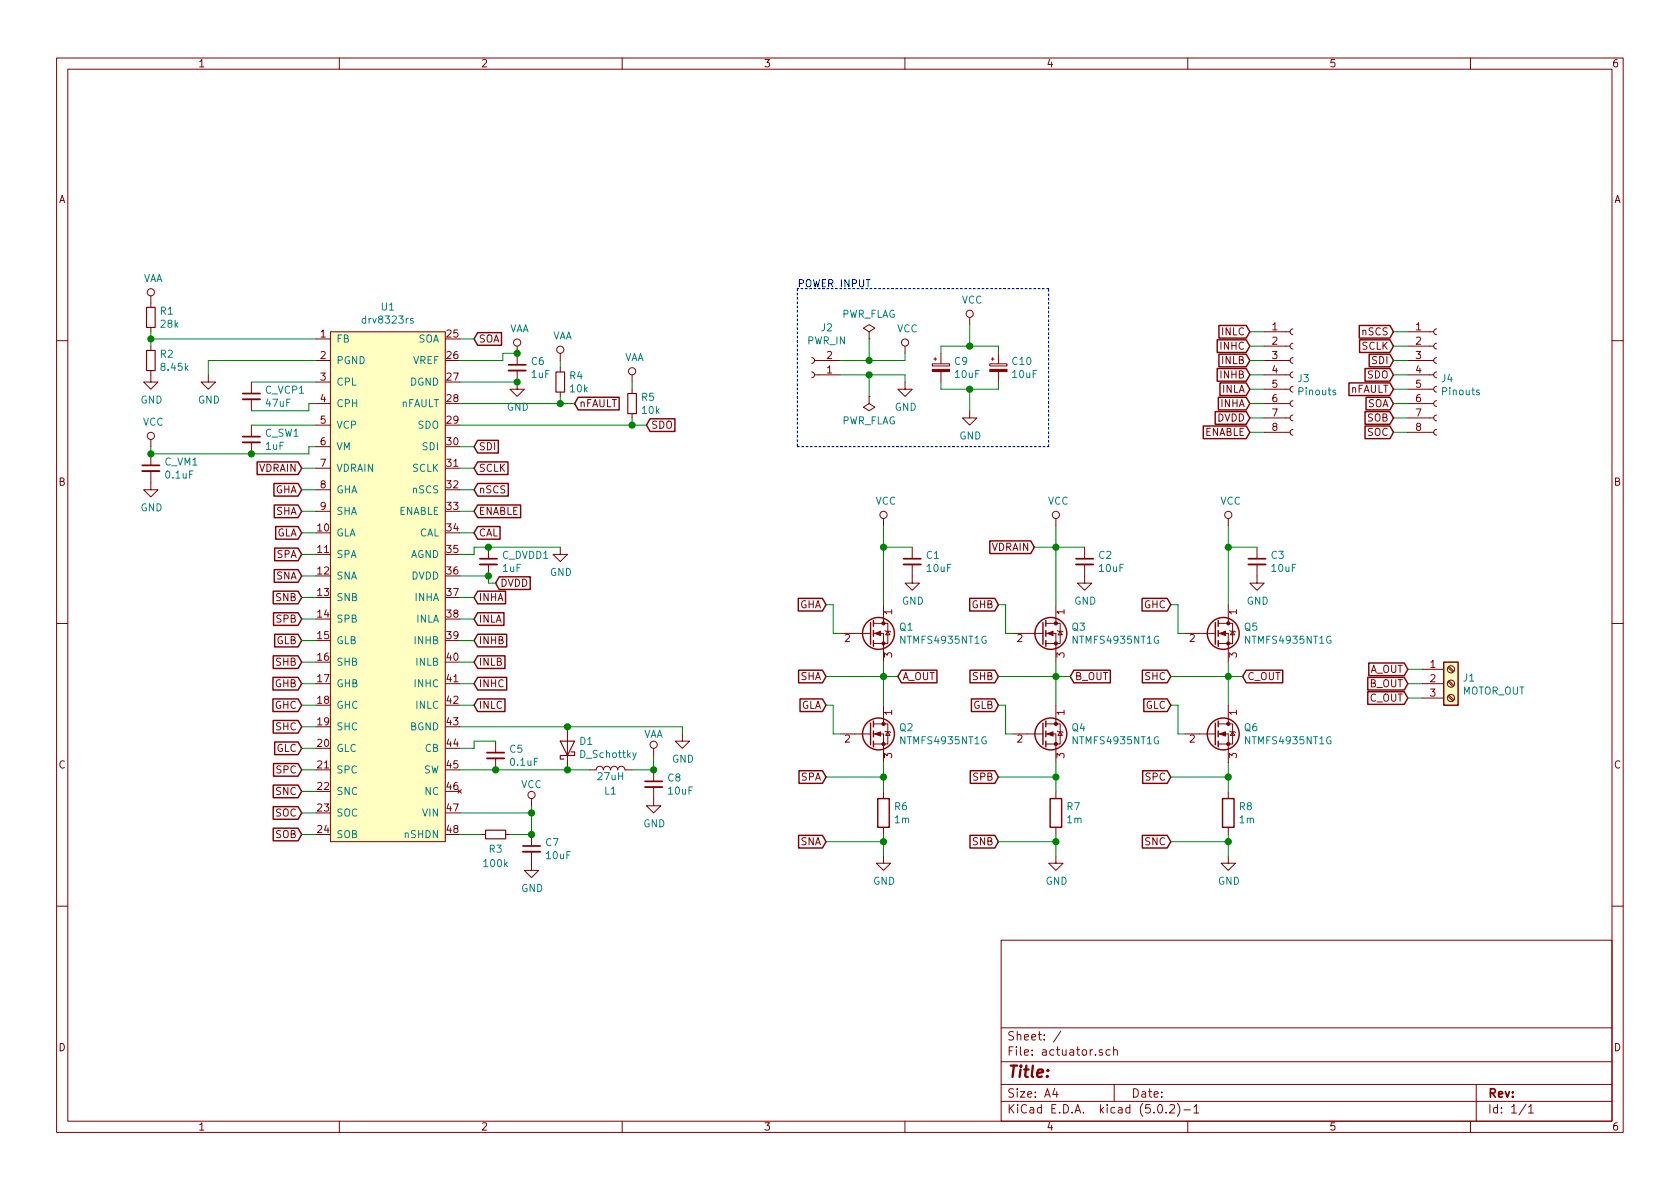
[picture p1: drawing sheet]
EESchema Schematic File Version 4
LIBS:actuator-cache
EELAYER 26 0
EELAYER END
$Descr A4 11693 8268
encoding utf-8
Sheet 1 1
Title ""
Date ""
Rev ""
Comp ""
Comment1 ""
Comment2 ""
Comment3 ""
Comment4 ""
$EndDescr
$Comp
L Transistor_FET:IRF6665 Q1
U 1 1
P 6050 4400
F 0 "Q1" H 6256 4446 50  0000 L CNN
F 1 "NTMFS4935NT1G" H 6256 4355 50  0000 L CNN
F 2 "actuator:SO-FL-8" H 6050 4400 50  0001 C CIN
F 3 "https://www.infineon.com/dgdl/irf6665pbf.pdf?fileId=5546d462533600a4015355ec8dcb1a62" H 6050 4400 50  0001 L CNN
	1    6050 4400
	1    0    0    -1  
$EndComp
$Comp
L Transistor_FET:IRF6665 Q3
U 1 1
P 7250 4400
F 0 "Q3" H 7456 4446 50  0000 L CNN
F 1 "NTMFS4935NT1G" H 7456 4355 50  0000 L CNN
F 2 "actuator:SO-FL-8" H 7250 4400 50  0001 C CIN
F 3 "https://www.infineon.com/dgdl/irf6665pbf.pdf?fileId=5546d462533600a4015355ec8dcb1a62" H 7250 4400 50  0001 L CNN
	1    7250 4400
	1    0    0    -1  
$EndComp
$Comp
L Transistor_FET:IRF6665 Q5
U 1 1
P 8450 4400
F 0 "Q5" H 8656 4446 50  0000 L CNN
F 1 "NTMFS4935NT1G" H 8656 4355 50  0000 L CNN
F 2 "actuator:SO-FL-8" H 8450 4400 50  0001 C CIN
F 3 "https://www.infineon.com/dgdl/irf6665pbf.pdf?fileId=5546d462533600a4015355ec8dcb1a62" H 8450 4400 50  0001 L CNN
	1    8450 4400
	1    0    0    -1  
$EndComp
$Comp
L Transistor_FET:IRF6665 Q2
U 1 1
P 6050 5100
F 0 "Q2" H 6256 5146 50  0000 L CNN
F 1 "NTMFS4935NT1G" H 6256 5055 50  0000 L CNN
F 2 "actuator:SO-FL-8" H 6050 5100 50  0001 C CIN
F 3 "https://www.infineon.com/dgdl/irf6665pbf.pdf?fileId=5546d462533600a4015355ec8dcb1a62" H 6050 5100 50  0001 L CNN
	1    6050 5100
	1    0    0    -1  
$EndComp
$Comp
L Transistor_FET:IRF6665 Q4
U 1 1
P 7250 5100
F 0 "Q4" H 7456 5146 50  0000 L CNN
F 1 "NTMFS4935NT1G" H 7456 5055 50  0000 L CNN
F 2 "actuator:SO-FL-8" H 7250 5100 50  0001 C CIN
F 3 "https://www.infineon.com/dgdl/irf6665pbf.pdf?fileId=5546d462533600a4015355ec8dcb1a62" H 7250 5100 50  0001 L CNN
	1    7250 5100
	1    0    0    -1  
$EndComp
$Comp
L Transistor_FET:IRF6665 Q6
U 1 1
P 8450 5100
F 0 "Q6" H 8656 5146 50  0000 L CNN
F 1 "NTMFS4935NT1G" H 8656 5055 50  0000 L CNN
F 2 "actuator:SO-FL-8" H 8450 5100 50  0001 C CIN
F 3 "https://www.infineon.com/dgdl/irf6665pbf.pdf?fileId=5546d462533600a4015355ec8dcb1a62" H 8450 5100 50  0001 L CNN
	1    8450 5100
	1    0    0    -1  
$EndComp
Text GLabel 5750 4200 0    50   Input ~ 0
GHA
Text GLabel 6950 4200 0    50   Input ~ 0
GHB
Text GLabel 8150 4200 0    50   Input ~ 0
GHC
Text GLabel 8150 4900 0    50   Input ~ 0
GLC
Text GLabel 6950 4900 0    50   Input ~ 0
GLB
Text GLabel 5750 4900 0    50   Input ~ 0
GLA
Wire Wire Line
	5750 4200 5800 4200
Wire Wire Line
	5800 4200 5800 4400
Wire Wire Line
	5800 4400 5850 4400
Wire Wire Line
	6950 4200 7000 4200
Wire Wire Line
	7000 4200 7000 4400
Wire Wire Line
	7000 4400 7050 4400
Wire Wire Line
	8150 4200 8200 4200
Wire Wire Line
	8200 4200 8200 4400
Wire Wire Line
	8200 4400 8250 4400
Wire Wire Line
	5750 4900 5800 4900
Wire Wire Line
	5800 4900 5800 5100
Wire Wire Line
	5800 5100 5850 5100
Wire Wire Line
	6950 4900 7000 4900
Wire Wire Line
	7000 4900 7000 5100
Wire Wire Line
	7000 5100 7050 5100
Wire Wire Line
	8150 4900 8200 4900
Wire Wire Line
	8200 4900 8200 5100
Wire Wire Line
	8200 5100 8250 5100
$Comp
L Device:R R6
U 1 1
P 6150 5650
F 0 "R6" H 6220 5696 50  0000 L CNN
F 1 "1m" H 6220 5605 50  0000 L CNN
F 2 "Resistor_SMD:R_2512_6332Metric" V 6080 5650 50  0001 C CNN
F 3 "~" H 6150 5650 50  0001 C CNN
	1    6150 5650
	1    0    0    -1  
$EndComp
$Comp
L Device:R R7
U 1 1
P 7350 5650
F 0 "R7" H 7420 5696 50  0000 L CNN
F 1 "1m" H 7420 5605 50  0000 L CNN
F 2 "Resistor_SMD:R_2512_6332Metric" V 7280 5650 50  0001 C CNN
F 3 "~" H 7350 5650 50  0001 C CNN
	1    7350 5650
	1    0    0    -1  
$EndComp
$Comp
L Device:R R8
U 1 1
P 8550 5650
F 0 "R8" H 8620 5696 50  0000 L CNN
F 1 "1m" H 8620 5605 50  0000 L CNN
F 2 "Resistor_SMD:R_2512_6332Metric" V 8480 5650 50  0001 C CNN
F 3 "~" H 8550 5650 50  0001 C CNN
	1    8550 5650
	1    0    0    -1  
$EndComp
Wire Wire Line
	6150 5300 6150 5400
Wire Wire Line
	7350 5300 7350 5400
Wire Wire Line
	8550 5300 8550 5400
$Comp
L power:GND #PWR014
U 1 1
P 6150 5950
F 0 "#PWR014" H 6150 5700 50  0001 C CNN
F 1 "GND" H 6155 5777 50  0000 C CNN
F 2 "" H 6150 5950 50  0001 C CNN
F 3 "" H 6150 5950 50  0001 C CNN
	1    6150 5950
	1    0    0    -1  
$EndComp
$Comp
L power:GND #PWR015
U 1 1
P 7350 5950
F 0 "#PWR015" H 7350 5700 50  0001 C CNN
F 1 "GND" H 7355 5777 50  0000 C CNN
F 2 "" H 7350 5950 50  0001 C CNN
F 3 "" H 7350 5950 50  0001 C CNN
	1    7350 5950
	1    0    0    -1  
$EndComp
$Comp
L power:GND #PWR016
U 1 1
P 8550 5950
F 0 "#PWR016" H 8550 5700 50  0001 C CNN
F 1 "GND" H 8555 5777 50  0000 C CNN
F 2 "" H 8550 5950 50  0001 C CNN
F 3 "" H 8550 5950 50  0001 C CNN
	1    8550 5950
	1    0    0    -1  
$EndComp
Wire Wire Line
	6150 5800 6150 5850
Wire Wire Line
	7350 5800 7350 5850
Wire Wire Line
	8550 5800 8550 5850
Text GLabel 5750 5400 0    50   Input ~ 0
SPA
Text GLabel 6950 5400 0    50   Input ~ 0
SPB
Text GLabel 8150 5400 0    50   Input ~ 0
SPC
Text GLabel 5750 5850 0    50   Input ~ 0
SNA
Text GLabel 6950 5850 0    50   Input ~ 0
SNB
Text GLabel 8150 5850 0    50   Input ~ 0
SNC
Wire Wire Line
	5750 5400 6150 5400
Connection ~ 6150 5400
Wire Wire Line
	6150 5400 6150 5500
Wire Wire Line
	6950 5400 7350 5400
Connection ~ 7350 5400
Wire Wire Line
	7350 5400 7350 5500
Wire Wire Line
	8150 5400 8550 5400
Connection ~ 8550 5400
Wire Wire Line
	8550 5400 8550 5500
Wire Wire Line
	5750 5850 6150 5850
Connection ~ 6150 5850
Wire Wire Line
	6150 5850 6150 5950
Wire Wire Line
	6950 5850 7350 5850
Connection ~ 7350 5850
Wire Wire Line
	7350 5850 7350 5950
Wire Wire Line
	8150 5850 8550 5850
Connection ~ 8550 5850
Wire Wire Line
	8550 5850 8550 5950
Text GLabel 5750 4700 0    50   Input ~ 0
SHA
Text GLabel 6950 4700 0    50   Input ~ 0
SHB
Text GLabel 8150 4700 0    50   Input ~ 0
SHC
Wire Wire Line
	5750 4700 6150 4700
Wire Wire Line
	6950 4700 7350 4700
Wire Wire Line
	8150 4700 8550 4700
Connection ~ 6150 4700
Wire Wire Line
	6150 4700 6150 4900
Wire Wire Line
	6150 4600 6150 4700
Connection ~ 7350 4700
Wire Wire Line
	7350 4700 7350 4900
Wire Wire Line
	7350 4600 7350 4700
Connection ~ 8550 4700
Wire Wire Line
	8550 4700 8550 4900
Wire Wire Line
	8550 4600 8550 4700
Wire Wire Line
	7350 3650 7350 3800
Connection ~ 7350 3800
Wire Wire Line
	7350 3800 7350 4200
Text GLabel 6250 4700 2    50   Input ~ 0
A_OUT
Text GLabel 7450 4700 2    50   Input ~ 0
B_OUT
Text GLabel 8650 4700 2    50   Input ~ 0
C_OUT
Wire Wire Line
	6150 4700 6250 4700
Wire Wire Line
	7350 4700 7450 4700
Wire Wire Line
	8550 4700 8650 4700
$Comp
L Connector:Screw_Terminal_01x03 J1
U 1 1
P 10100 4750
F 0 "J1" H 10180 4792 50  0000 L CNN
F 1 "MOTOR_OUT" H 10180 4701 50  0000 L CNN
F 2 "connectors:PhoenixContact_GMSTBA_2,5_3-G-7,62_1x03_P7.62mm_Horizontal" H 10100 4750 50  0001 C CNN
F 3 "~" H 10100 4750 50  0001 C CNN
	1    10100 4750
	1    0    0    -1  
$EndComp
Text GLabel 9800 4650 0    50   Input ~ 0
A_OUT
Text GLabel 9800 4750 0    50   Input ~ 0
B_OUT
Text GLabel 9800 4850 0    50   Input ~ 0
C_OUT
Wire Wire Line
	9800 4650 9900 4650
Wire Wire Line
	9800 4750 9900 4750
Wire Wire Line
	9800 4850 9900 4850
$Comp
L actuator-rescue:drv8323rs-custom_drv U1
U 1 1
P 2700 3500
F 0 "U1" H 2700 4875 50  0000 C CNN
F 1 "drv8323rs" H 2700 4784 50  0000 C CNN
F 2 "actuator:Texas_S-PVQFN-N48_EP5.15x5.15mm_ThermalVias" H 2700 3500 50  0001 C CNN
F 3 "" H 2700 3500 50  0001 C CNN
	1    2700 3500
	1    0    0    -1  
$EndComp
$Comp
L Device:R_Small R2
U 1 1
P 1050 2500
F 0 "R2" H 1109 2546 50  0000 L CNN
F 1 "8.45k" H 1109 2455 50  0000 L CNN
F 2 "Resistor_SMD:R_0402_1005Metric" H 1050 2500 50  0001 C CNN
F 3 "~" H 1050 2500 50  0001 C CNN
	1    1050 2500
	1    0    0    -1  
$EndComp
$Comp
L Device:R_Small R1
U 1 1
P 1050 2200
F 0 "R1" H 1109 2246 50  0000 L CNN
F 1 "28k" H 1109 2155 50  0000 L CNN
F 2 "Resistor_SMD:R_0603_1608Metric_Pad1.05x0.95mm_HandSolder" H 1050 2200 50  0001 C CNN
F 3 "~" H 1050 2200 50  0001 C CNN
	1    1050 2200
	1    0    0    -1  
$EndComp
$Comp
L power:GND #PWR02
U 1 1
P 1050 2600
F 0 "#PWR02" H 1050 2350 50  0001 C CNN
F 1 "GND" H 1055 2427 50  0000 C CNN
F 2 "" H 1050 2600 50  0001 C CNN
F 3 "" H 1050 2600 50  0001 C CNN
	1    1050 2600
	1    0    0    -1  
$EndComp
$Comp
L power:VAA #PWR01
U 1 1
P 1050 2100
F 0 "#PWR01" H 1050 1950 50  0001 C CNN
F 1 "VAA" H 1067 2273 50  0000 C CNN
F 2 "" H 1050 2100 50  0001 C CNN
F 3 "" H 1050 2100 50  0001 C CNN
	1    1050 2100
	1    0    0    -1  
$EndComp
$Comp
L power:GND #PWR04
U 1 1
P 1450 2600
F 0 "#PWR04" H 1450 2350 50  0001 C CNN
F 1 "GND" H 1455 2427 50  0000 C CNN
F 2 "" H 1450 2600 50  0001 C CNN
F 3 "" H 1450 2600 50  0001 C CNN
	1    1450 2600
	1    0    0    -1  
$EndComp
$Comp
L Device:C_Small C_VCP1
U 1 1
P 1750 2750
F 0 "C_VCP1" H 1842 2796 50  0000 L CNN
F 1 "47uF" H 1842 2705 50  0000 L CNN
F 2 "Capacitor_SMD:C_0603_1608Metric" H 1750 2750 50  0001 C CNN
F 3 "~" H 1750 2750 50  0001 C CNN
	1    1750 2750
	1    0    0    -1  
$EndComp
Wire Wire Line
	1050 2300 1050 2350
Wire Wire Line
	2200 2350 1050 2350
Connection ~ 1050 2350
Wire Wire Line
	1050 2350 1050 2400
Wire Wire Line
	1750 2650 2200 2650
Wire Wire Line
	1750 2850 2150 2850
Wire Wire Line
	2150 2850 2150 2800
Wire Wire Line
	2150 2800 2200 2800
$Comp
L Device:C_Small C_SW1
U 1 1
P 1750 3050
F 0 "C_SW1" H 1842 3096 50  0000 L CNN
F 1 "1uF" H 1842 3005 50  0000 L CNN
F 2 "Capacitor_SMD:C_0603_1608Metric" H 1750 3050 50  0001 C CNN
F 3 "~" H 1750 3050 50  0001 C CNN
	1    1750 3050
	1    0    0    -1  
$EndComp
Wire Wire Line
	1750 2950 2200 2950
Wire Wire Line
	1750 3150 2150 3150
Wire Wire Line
	2150 3150 2150 3100
Wire Wire Line
	2150 3100 2200 3100
$Comp
L Device:C_Small C_VM1
U 1 1
P 1050 3250
F 0 "C_VM1" H 1142 3296 50  0000 L CNN
F 1 "0.1uF" H 1142 3205 50  0000 L CNN
F 2 "Capacitor_SMD:C_0603_1608Metric" H 1050 3250 50  0001 C CNN
F 3 "~" H 1050 3250 50  0001 C CNN
	1    1050 3250
	1    0    0    -1  
$EndComp
Wire Wire Line
	1050 3150 1750 3150
Connection ~ 1750 3150
$Comp
L power:GND #PWR03
U 1 1
P 1050 3350
F 0 "#PWR03" H 1050 3100 50  0001 C CNN
F 1 "GND" H 1055 3177 50  0000 C CNN
F 2 "" H 1050 3350 50  0001 C CNN
F 3 "" H 1050 3350 50  0001 C CNN
	1    1050 3350
	1    0    0    -1  
$EndComp
Wire Wire Line
	1050 3100 1050 3150
Connection ~ 1050 3150
Text GLabel 2100 3250 0    50   Input ~ 0
VDRAIN
Wire Wire Line
	2100 3250 2200 3250
Text GLabel 2100 3400 0    50   Input ~ 0
GHA
Text GLabel 2100 3550 0    50   Input ~ 0
SHA
Text GLabel 2100 3700 0    50   Input ~ 0
GLA
Text GLabel 2100 3850 0    50   Input ~ 0
SPA
Text GLabel 2100 4000 0    50   Input ~ 0
SNA
Text GLabel 2100 4150 0    50   Input ~ 0
SNB
Text GLabel 2100 4300 0    50   Input ~ 0
SPB
Text GLabel 2100 4450 0    50   Input ~ 0
GLB
Text GLabel 2100 4600 0    50   Input ~ 0
SHB
Text GLabel 2100 4750 0    50   Input ~ 0
GHB
Text GLabel 2100 4900 0    50   Input ~ 0
GHC
Text GLabel 2100 5050 0    50   Input ~ 0
SHC
Text GLabel 2100 5200 0    50   Input ~ 0
GLC
Text GLabel 2100 5350 0    50   Input ~ 0
SPC
Text GLabel 2100 5500 0    50   Input ~ 0
SNC
Text GLabel 2100 5650 0    50   Input ~ 0
SOC
Text GLabel 2100 5800 0    50   Input ~ 0
SOB
Wire Wire Line
	2100 3400 2200 3400
Wire Wire Line
	2100 3550 2200 3550
Wire Wire Line
	2100 3700 2200 3700
Wire Wire Line
	2100 3850 2200 3850
Wire Wire Line
	2100 4000 2200 4000
Wire Wire Line
	2100 4150 2200 4150
Wire Wire Line
	2100 4300 2200 4300
Wire Wire Line
	2100 4450 2200 4450
Wire Wire Line
	2100 4600 2200 4600
Wire Wire Line
	2100 4750 2200 4750
Wire Wire Line
	2100 4900 2200 4900
Wire Wire Line
	2100 5050 2200 5050
Wire Wire Line
	2100 5200 2200 5200
Wire Wire Line
	2100 5350 2200 5350
Wire Wire Line
	2100 5500 2200 5500
Text GLabel 3300 2350 2    50   Input ~ 0
SOA
$Comp
L Device:C_Small C6
U 1 1
P 3600 2550
F 0 "C6" H 3692 2596 50  0000 L CNN
F 1 "1uF" H 3692 2505 50  0000 L CNN
F 2 "Capacitor_SMD:C_0603_1608Metric" H 3600 2550 50  0001 C CNN
F 3 "~" H 3600 2550 50  0001 C CNN
	1    3600 2550
	1    0    0    -1  
$EndComp
$Comp
L power:GND #PWR06
U 1 1
P 3600 2650
F 0 "#PWR06" H 3600 2400 50  0001 C CNN
F 1 "GND" H 3605 2477 50  0000 C CNN
F 2 "" H 3600 2650 50  0001 C CNN
F 3 "" H 3600 2650 50  0001 C CNN
	1    3600 2650
	1    0    0    -1  
$EndComp
$Comp
L power:VAA #PWR05
U 1 1
P 3600 2450
F 0 "#PWR05" H 3600 2300 50  0001 C CNN
F 1 "VAA" H 3617 2623 50  0000 C CNN
F 2 "" H 3600 2450 50  0001 C CNN
F 3 "" H 3600 2450 50  0001 C CNN
	1    3600 2450
	1    0    0    -1  
$EndComp
Wire Wire Line
	3200 2500 3500 2500
Wire Wire Line
	3500 2500 3500 2450
Wire Wire Line
	3500 2450 3600 2450
Connection ~ 3600 2450
Wire Wire Line
	3200 2650 3600 2650
Connection ~ 3600 2650
$Comp
L Device:R_Small R4
U 1 1
P 3900 2650
F 0 "R4" H 3959 2696 50  0000 L CNN
F 1 "10k" H 3959 2605 50  0000 L CNN
F 2 "Resistor_SMD:R_0603_1608Metric_Pad1.05x0.95mm_HandSolder" H 3900 2650 50  0001 C CNN
F 3 "~" H 3900 2650 50  0001 C CNN
	1    3900 2650
	1    0    0    -1  
$EndComp
Wire Wire Line
	3900 2800 3900 2750
Wire Wire Line
	3900 2550 3900 2500
$Comp
L power:VAA #PWR08
U 1 1
P 3900 2500
F 0 "#PWR08" H 3900 2350 50  0001 C CNN
F 1 "VAA" H 3917 2673 50  0000 C CNN
F 2 "" H 3900 2500 50  0001 C CNN
F 3 "" H 3900 2500 50  0001 C CNN
	1    3900 2500
	1    0    0    -1  
$EndComp
Text GLabel 4000 2800 2    50   Input ~ 0
nFAULT
Wire Wire Line
	3900 2800 4000 2800
Wire Wire Line
	3200 2800 3900 2800
Connection ~ 3900 2800
Wire Wire Line
	3200 2950 4400 2950
Wire Wire Line
	4400 2950 4400 2900
$Comp
L Device:R_Small R5
U 1 1
P 4400 2800
F 0 "R5" H 4459 2846 50  0000 L CNN
F 1 "10k" H 4459 2755 50  0000 L CNN
F 2 "Resistor_SMD:R_0603_1608Metric_Pad1.05x0.95mm_HandSolder" H 4400 2800 50  0001 C CNN
F 3 "~" H 4400 2800 50  0001 C CNN
	1    4400 2800
	1    0    0    -1  
$EndComp
Wire Wire Line
	4400 2700 4400 2650
$Comp
L power:VAA #PWR010
U 1 1
P 4400 2650
F 0 "#PWR010" H 4400 2500 50  0001 C CNN
F 1 "VAA" H 4417 2823 50  0000 C CNN
F 2 "" H 4400 2650 50  0001 C CNN
F 3 "" H 4400 2650 50  0001 C CNN
	1    4400 2650
	1    0    0    -1  
$EndComp
Text GLabel 4500 2950 2    50   Input ~ 0
SDO
Wire Wire Line
	4400 2950 4500 2950
Connection ~ 4400 2950
Text GLabel 3300 3100 2    50   Input ~ 0
SDI
Text GLabel 3300 3250 2    50   Input ~ 0
SCLK
Text GLabel 3300 3400 2    50   Input ~ 0
nSCS
Text GLabel 3300 3550 2    50   Input ~ 0
ENABLE
Text GLabel 3300 3700 2    50   Input ~ 0
CAL
$Comp
L Device:C_Small C_DVDD1
U 1 1
P 3400 3900
F 0 "C_DVDD1" H 3492 3946 50  0000 L CNN
F 1 "1uF" H 3492 3855 50  0000 L CNN
F 2 "Capacitor_SMD:C_0603_1608Metric" H 3400 3900 50  0001 C CNN
F 3 "~" H 3400 3900 50  0001 C CNN
	1    3400 3900
	1    0    0    -1  
$EndComp
Wire Wire Line
	3200 3850 3300 3850
Wire Wire Line
	3300 3850 3300 3800
Wire Wire Line
	3300 3800 3400 3800
Wire Wire Line
	3200 4000 3400 4000
Wire Wire Line
	3400 3800 3900 3800
Connection ~ 3400 3800
$Comp
L power:GND #PWR09
U 1 1
P 3900 3800
F 0 "#PWR09" H 3900 3550 50  0001 C CNN
F 1 "GND" H 3905 3627 50  0000 C CNN
F 2 "" H 3900 3800 50  0001 C CNN
F 3 "" H 3900 3800 50  0001 C CNN
	1    3900 3800
	1    0    0    -1  
$EndComp
Text GLabel 3450 4050 2    50   Input ~ 0
DVDD
Wire Wire Line
	3400 4000 3400 4050
Wire Wire Line
	3400 4050 3450 4050
Connection ~ 3400 4000
Text GLabel 3300 4150 2    50   Input ~ 0
INHA
Text GLabel 3300 4300 2    50   Input ~ 0
INLA
Text GLabel 3300 4450 2    50   Input ~ 0
INHB
Text GLabel 3300 4600 2    50   Input ~ 0
INLB
Text GLabel 3300 4750 2    50   Input ~ 0
INHC
Text GLabel 3300 4900 2    50   Input ~ 0
INLC
$Comp
L Device:C_Small C5
U 1 1
P 3450 5250
F 0 "C5" H 3542 5296 50  0000 L CNN
F 1 "0.1uF" H 3542 5205 50  0000 L CNN
F 2 "Capacitor_SMD:C_0603_1608Metric" H 3450 5250 50  0001 C CNN
F 3 "~" H 3450 5250 50  0001 C CNN
	1    3450 5250
	1    0    0    -1  
$EndComp
Wire Wire Line
	3200 5200 3300 5200
Wire Wire Line
	3300 5200 3300 5150
Wire Wire Line
	3300 5150 3450 5150
Wire Wire Line
	3200 5350 3450 5350
Wire Wire Line
	3200 5050 3950 5050
$Comp
L Device:D_Schottky D1
U 1 1
P 3950 5200
F 0 "D1" V 3996 5121 50  0000 R CNN
F 1 "D_Schottky" V 3905 5121 50  0000 R CNN
F 2 "Diode_SMD:D_SOD-123F" H 3950 5200 50  0001 C CNN
F 3 "~" H 3950 5200 50  0001 C CNN
	1    3950 5200
	0    -1   -1   0   
$EndComp
Connection ~ 3950 5050
$Comp
L power:GND #PWR013
U 1 1
P 4750 5100
F 0 "#PWR013" H 4750 4850 50  0001 C CNN
F 1 "GND" H 4755 4927 50  0000 C CNN
F 2 "" H 4750 5100 50  0001 C CNN
F 3 "" H 4750 5100 50  0001 C CNN
	1    4750 5100
	1    0    0    -1  
$EndComp
Wire Wire Line
	3450 5350 3950 5350
Connection ~ 3450 5350
$Comp
L Device:L L1
U 1 1
P 4250 5350
F 0 "L1" V 4100 5350 50  0000 C CNN
F 1 "27uH" V 4200 5350 50  0000 C CNN
F 2 "Inductor_THT:L_Radial_D7.8mm_P5.00mm_Fastron_07HCP" H 4250 5350 50  0001 C CNN
F 3 "~" H 4250 5350 50  0001 C CNN
	1    4250 5350
	0    1    -1   0   
$EndComp
Wire Wire Line
	3950 5350 4100 5350
Connection ~ 3950 5350
Wire Wire Line
	4400 5350 4550 5350
Wire Wire Line
	4550 5350 4550 5250
Wire Wire Line
	4750 5050 4750 5100
Wire Wire Line
	3950 5050 4750 5050
$Comp
L power:VAA #PWR011
U 1 1
P 4550 5250
F 0 "#PWR011" H 4550 5100 50  0001 C CNN
F 1 "VAA" H 4550 5400 50  0000 C CNN
F 2 "" H 4550 5250 50  0001 C CNN
F 3 "" H 4550 5250 50  0001 C CNN
	1    4550 5250
	1    0    0    -1  
$EndComp
$Comp
L Device:C_Small C8
U 1 1
P 4550 5450
F 0 "C8" H 4642 5496 50  0000 L CNN
F 1 "10uF" H 4642 5405 50  0000 L CNN
F 2 "Capacitor_SMD:C_1206_3216Metric" H 4550 5450 50  0001 C CNN
F 3 "~" H 4550 5450 50  0001 C CNN
	1    4550 5450
	1    0    0    -1  
$EndComp
Connection ~ 4550 5350
$Comp
L power:GND #PWR012
U 1 1
P 4550 5550
F 0 "#PWR012" H 4550 5300 50  0001 C CNN
F 1 "GND" H 4555 5377 50  0000 C CNN
F 2 "" H 4550 5550 50  0001 C CNN
F 3 "" H 4550 5550 50  0001 C CNN
	1    4550 5550
	1    0    0    -1  
$EndComp
$Comp
L Device:R_Small R3
U 1 1
P 3450 5800
F 0 "R3" V 3550 5800 50  0000 C CNN
F 1 "100k" V 3650 5800 50  0000 C CNN
F 2 "Resistor_SMD:R_0603_1608Metric_Pad1.05x0.95mm_HandSolder" H 3450 5800 50  0001 C CNN
F 3 "~" H 3450 5800 50  0001 C CNN
	1    3450 5800
	0    1    1    0   
$EndComp
$Comp
L Device:C_Small C7
U 1 1
P 3700 5900
F 0 "C7" H 3792 5946 50  0000 L CNN
F 1 "10uF" H 3792 5855 50  0000 L CNN
F 2 "Capacitor_SMD:C_1206_3216Metric" H 3700 5900 50  0001 C CNN
F 3 "~" H 3700 5900 50  0001 C CNN
	1    3700 5900
	1    0    0    -1  
$EndComp
Wire Wire Line
	3200 5800 3350 5800
Wire Wire Line
	3550 5800 3700 5800
$Comp
L power:GND #PWR07
U 1 1
P 3700 6000
F 0 "#PWR07" H 3700 5750 50  0001 C CNN
F 1 "GND" H 3705 5827 50  0000 C CNN
F 2 "" H 3700 6000 50  0001 C CNN
F 3 "" H 3700 6000 50  0001 C CNN
	1    3700 6000
	1    0    0    -1  
$EndComp
Wire Wire Line
	3200 5650 3700 5650
Wire Wire Line
	3700 5650 3700 5800
Connection ~ 3700 5800
Wire Wire Line
	3700 5650 3700 5600
Connection ~ 3700 5650
Wire Wire Line
	3200 4900 3300 4900
Wire Wire Line
	3200 4750 3300 4750
Wire Wire Line
	3200 4600 3300 4600
Wire Wire Line
	3200 4450 3300 4450
Wire Wire Line
	3200 4300 3300 4300
Wire Wire Line
	3200 4150 3300 4150
Wire Wire Line
	3200 3700 3300 3700
Wire Wire Line
	3200 3550 3300 3550
Wire Wire Line
	3200 3400 3300 3400
Wire Wire Line
	3200 3250 3300 3250
Wire Wire Line
	3200 3100 3300 3100
Wire Wire Line
	3200 2350 3300 2350
Wire Wire Line
	1450 2600 1450 2500
Wire Wire Line
	1450 2500 2200 2500
Wire Wire Line
	2100 5650 2200 5650
Wire Wire Line
	2100 5800 2200 5800
Text GLabel 7200 3800 0    50   Input ~ 0
VDRAIN
Wire Wire Line
	7200 3800 7350 3800
Wire Wire Line
	6150 3650 6150 3800
Wire Wire Line
	8550 3650 8550 3800
$Comp
L Connector:Conn_01x02_Female J2
U 1 1
P 5650 2600
F 0 "J2" H 5544 2275 50  0000 C CNN
F 1 "PWR_IN" H 5544 2366 50  0000 C CNN
F 2 "connectors:PhoenixContact_GMSTBA_2,5_2-G-7,62_1x02_P7.62mm_Horizontal" H 5650 2600 50  0001 C CNN
F 3 "~" H 5650 2600 50  0001 C CNN
	1    5650 2600
	-1   0    0    1   
$EndComp
$Comp
L power:VCC #PWR0101
U 1 1
P 6300 2450
F 0 "#PWR0101" H 6300 2300 50  0001 C CNN
F 1 "VCC" H 6317 2623 50  0000 C CNN
F 2 "" H 6300 2450 50  0001 C CNN
F 3 "" H 6300 2450 50  0001 C CNN
	1    6300 2450
	1    0    0    -1  
$EndComp
$Comp
L power:GND #PWR0102
U 1 1
P 6300 2650
F 0 "#PWR0102" H 6300 2400 50  0001 C CNN
F 1 "GND" H 6305 2477 50  0000 C CNN
F 2 "" H 6300 2650 50  0001 C CNN
F 3 "" H 6300 2650 50  0001 C CNN
	1    6300 2650
	1    0    0    -1  
$EndComp
$Comp
L power:PWR_FLAG #FLG0101
U 1 1
P 6050 2350
F 0 "#FLG0101" H 6050 2425 50  0001 C CNN
F 1 "PWR_FLAG" H 6050 2524 50  0000 C CNN
F 2 "" H 6050 2350 50  0001 C CNN
F 3 "~" H 6050 2350 50  0001 C CNN
	1    6050 2350
	-1   0    0    -1  
$EndComp
$Comp
L power:PWR_FLAG #FLG0102
U 1 1
P 6050 2750
F 0 "#FLG0102" H 6050 2825 50  0001 C CNN
F 1 "PWR_FLAG" H 6050 2923 50  0000 C CNN
F 2 "" H 6050 2750 50  0001 C CNN
F 3 "~" H 6050 2750 50  0001 C CNN
	1    6050 2750
	1    0    0    1   
$EndComp
Wire Wire Line
	5850 2500 6050 2500
Wire Wire Line
	6300 2500 6300 2450
Wire Wire Line
	5850 2600 6050 2600
Wire Wire Line
	6300 2600 6300 2650
Wire Wire Line
	6050 2350 6050 2500
Connection ~ 6050 2500
Wire Wire Line
	6050 2500 6300 2500
Wire Wire Line
	6050 2600 6050 2750
Connection ~ 6050 2600
Wire Wire Line
	6050 2600 6300 2600
$Comp
L power:VCC #PWR0103
U 1 1
P 6750 2250
F 0 "#PWR0103" H 6750 2100 50  0001 C CNN
F 1 "VCC" H 6767 2423 50  0000 C CNN
F 2 "" H 6750 2250 50  0001 C CNN
F 3 "" H 6750 2250 50  0001 C CNN
	1    6750 2250
	1    0    0    -1  
$EndComp
$Comp
L power:GND #PWR0104
U 1 1
P 6750 2850
F 0 "#PWR0104" H 6750 2600 50  0001 C CNN
F 1 "GND" H 6755 2677 50  0000 C CNN
F 2 "" H 6750 2850 50  0001 C CNN
F 3 "" H 6750 2850 50  0001 C CNN
	1    6750 2850
	1    0    0    -1  
$EndComp
$Comp
L Device:CP_Small C10
U 1 1
P 6950 2550
F 0 "C10" H 7038 2596 50  0000 L CNN
F 1 "10uF" H 7038 2505 50  0000 L CNN
F 2 "Capacitor_SMD:CP_Elec_6.3x5.4" H 6950 2550 50  0001 C CNN
F 3 "~" H 6950 2550 50  0001 C CNN
	1    6950 2550
	1    0    0    -1  
$EndComp
$Comp
L Device:CP_Small C9
U 1 1
P 6550 2550
F 0 "C9" H 6638 2596 50  0000 L CNN
F 1 "10uF" H 6638 2505 50  0000 L CNN
F 2 "Capacitor_SMD:CP_Elec_6.3x5.4" H 6550 2550 50  0001 C CNN
F 3 "~" H 6550 2550 50  0001 C CNN
	1    6550 2550
	1    0    0    -1  
$EndComp
Wire Wire Line
	6750 2250 6750 2400
Wire Wire Line
	6750 2400 6550 2400
Wire Wire Line
	6550 2400 6550 2450
Wire Wire Line
	6750 2400 6950 2400
Wire Wire Line
	6950 2400 6950 2450
Connection ~ 6750 2400
Wire Wire Line
	6550 2650 6550 2700
Wire Wire Line
	6550 2700 6750 2700
Wire Wire Line
	6950 2700 6950 2650
Wire Wire Line
	6750 2700 6750 2850
Connection ~ 6750 2700
Wire Wire Line
	6750 2700 6950 2700
Wire Notes Line
	5550 2000 5550 3100
Wire Notes Line
	5550 3100 7300 3100
Wire Notes Line
	7300 3100 7300 2000
Wire Notes Line
	7300 2000 5550 2000
Text Notes 5550 2000 0    50   ~ 0
POWER INPUT
$Comp
L power:VCC #PWR0105
U 1 1
P 1050 3100
F 0 "#PWR0105" H 1050 2950 50  0001 C CNN
F 1 "VCC" H 1067 3273 50  0000 C CNN
F 2 "" H 1050 3100 50  0001 C CNN
F 3 "" H 1050 3100 50  0001 C CNN
	1    1050 3100
	1    0    0    -1  
$EndComp
$Comp
L power:VCC #PWR0106
U 1 1
P 3700 5600
F 0 "#PWR0106" H 3700 5450 50  0001 C CNN
F 1 "VCC" H 3700 5750 50  0000 C CNN
F 2 "" H 3700 5600 50  0001 C CNN
F 3 "" H 3700 5600 50  0001 C CNN
	1    3700 5600
	1    0    0    -1  
$EndComp
$Comp
L Connector:Conn_01x08_Female J3
U 1 1
P 9000 2600
F 0 "J3" H 9028 2576 50  0000 L CNN
F 1 "Pinouts" H 9028 2485 50  0000 L CNN
F 2 "Connector_PinSocket_2.54mm:PinSocket_1x08_P2.54mm_Vertical" H 9000 2600 50  0001 C CNN
F 3 "~" H 9000 2600 50  0001 C CNN
	1    9000 2600
	1    0    0    -1  
$EndComp
Text GLabel 9700 2800 0    50   Input ~ 0
SOA
Text GLabel 9700 2900 0    50   Input ~ 0
SOB
Text GLabel 9700 3000 0    50   Input ~ 0
SOC
Text GLabel 8700 2800 0    50   Input ~ 0
INHA
Text GLabel 8700 2600 0    50   Input ~ 0
INHB
Text GLabel 8700 2400 0    50   Input ~ 0
INHC
Text GLabel 8700 2700 0    50   Input ~ 0
INLA
Text GLabel 8700 2500 0    50   Input ~ 0
INLB
Text GLabel 8700 2300 0    50   Input ~ 0
INLC
Text GLabel 9700 2600 0    50   Input ~ 0
SDO
Text GLabel 9700 2500 0    50   Input ~ 0
SDI
Text GLabel 9700 2400 0    50   Input ~ 0
SCLK
Text GLabel 8700 3000 0    50   Input ~ 0
ENABLE
Wire Wire Line
	8700 2400 8800 2400
Wire Wire Line
	8700 2500 8800 2500
Wire Wire Line
	8700 2600 8800 2600
Wire Wire Line
	8700 2700 8800 2700
Wire Wire Line
	8700 2800 8800 2800
Wire Wire Line
	8700 2900 8800 2900
Wire Wire Line
	8700 3000 8800 3000
Wire Wire Line
	9700 2300 9800 2300
Wire Wire Line
	9700 2400 9800 2400
Wire Wire Line
	9700 2500 9800 2500
Wire Wire Line
	9700 2600 9800 2600
Wire Wire Line
	9700 2700 9800 2700
Wire Wire Line
	9700 2800 9800 2800
Text GLabel 9700 2300 0    50   Input ~ 0
nSCS
Text GLabel 9700 2700 0    50   Input ~ 0
nFAULT
Wire Wire Line
	9700 2900 9800 2900
Wire Wire Line
	9700 3000 9800 3000
Text GLabel 8700 2900 0    50   Input ~ 0
DVDD
Wire Wire Line
	8700 2300 8800 2300
$Comp
L Device:C_Small C1
U 1 1
P 6350 3900
F 0 "C1" H 6442 3946 50  0000 L CNN
F 1 "10uF" H 6442 3855 50  0000 L CNN
F 2 "Capacitor_SMD:C_1206_3216Metric" H 6350 3900 50  0001 C CNN
F 3 "~" H 6350 3900 50  0001 C CNN
	1    6350 3900
	1    0    0    -1  
$EndComp
$Comp
L power:GND #PWR017
U 1 1
P 6350 4000
F 0 "#PWR017" H 6350 3750 50  0001 C CNN
F 1 "GND" H 6355 3827 50  0000 C CNN
F 2 "" H 6350 4000 50  0001 C CNN
F 3 "" H 6350 4000 50  0001 C CNN
	1    6350 4000
	1    0    0    -1  
$EndComp
Wire Wire Line
	6150 3800 6350 3800
Connection ~ 6150 3800
Wire Wire Line
	6150 3800 6150 4200
Wire Wire Line
	7350 3800 7550 3800
$Comp
L Device:C_Small C2
U 1 1
P 7550 3900
F 0 "C2" H 7642 3946 50  0000 L CNN
F 1 "10uF" H 7642 3855 50  0000 L CNN
F 2 "Capacitor_SMD:C_1206_3216Metric" H 7550 3900 50  0001 C CNN
F 3 "~" H 7550 3900 50  0001 C CNN
	1    7550 3900
	1    0    0    -1  
$EndComp
$Comp
L power:GND #PWR018
U 1 1
P 7550 4000
F 0 "#PWR018" H 7550 3750 50  0001 C CNN
F 1 "GND" H 7555 3827 50  0000 C CNN
F 2 "" H 7550 4000 50  0001 C CNN
F 3 "" H 7550 4000 50  0001 C CNN
	1    7550 4000
	1    0    0    -1  
$EndComp
$Comp
L Device:C_Small C3
U 1 1
P 8750 3900
F 0 "C3" H 8842 3946 50  0000 L CNN
F 1 "10uF" H 8842 3855 50  0000 L CNN
F 2 "Capacitor_SMD:C_1206_3216Metric" H 8750 3900 50  0001 C CNN
F 3 "~" H 8750 3900 50  0001 C CNN
	1    8750 3900
	1    0    0    -1  
$EndComp
$Comp
L power:GND #PWR019
U 1 1
P 8750 4000
F 0 "#PWR019" H 8750 3750 50  0001 C CNN
F 1 "GND" H 8755 3827 50  0000 C CNN
F 2 "" H 8750 4000 50  0001 C CNN
F 3 "" H 8750 4000 50  0001 C CNN
	1    8750 4000
	1    0    0    -1  
$EndComp
Wire Wire Line
	8550 3800 8750 3800
Connection ~ 8550 3800
Wire Wire Line
	8550 3800 8550 4200
$Comp
L Connector:Conn_01x08_Female J4
U 1 1
P 10000 2600
F 0 "J4" H 10028 2576 50  0000 L CNN
F 1 "Pinouts" H 10028 2485 50  0000 L CNN
F 2 "Connector_PinSocket_2.54mm:PinSocket_1x08_P2.54mm_Vertical" H 10000 2600 50  0001 C CNN
F 3 "~" H 10000 2600 50  0001 C CNN
	1    10000 2600
	1    0    0    -1  
$EndComp
$Comp
L power:VCC #PWR0107
U 1 1
P 6150 3650
F 0 "#PWR0107" H 6150 3500 50  0001 C CNN
F 1 "VCC" H 6167 3823 50  0000 C CNN
F 2 "" H 6150 3650 50  0001 C CNN
F 3 "" H 6150 3650 50  0001 C CNN
	1    6150 3650
	1    0    0    -1  
$EndComp
$Comp
L power:VCC #PWR0108
U 1 1
P 7350 3650
F 0 "#PWR0108" H 7350 3500 50  0001 C CNN
F 1 "VCC" H 7367 3823 50  0000 C CNN
F 2 "" H 7350 3650 50  0001 C CNN
F 3 "" H 7350 3650 50  0001 C CNN
	1    7350 3650
	1    0    0    -1  
$EndComp
$Comp
L power:VCC #PWR0109
U 1 1
P 8550 3650
F 0 "#PWR0109" H 8550 3500 50  0001 C CNN
F 1 "VCC" H 8567 3823 50  0000 C CNN
F 2 "" H 8550 3650 50  0001 C CNN
F 3 "" H 8550 3650 50  0001 C CNN
	1    8550 3650
	1    0    0    -1  
$EndComp
$EndSCHEMATC
